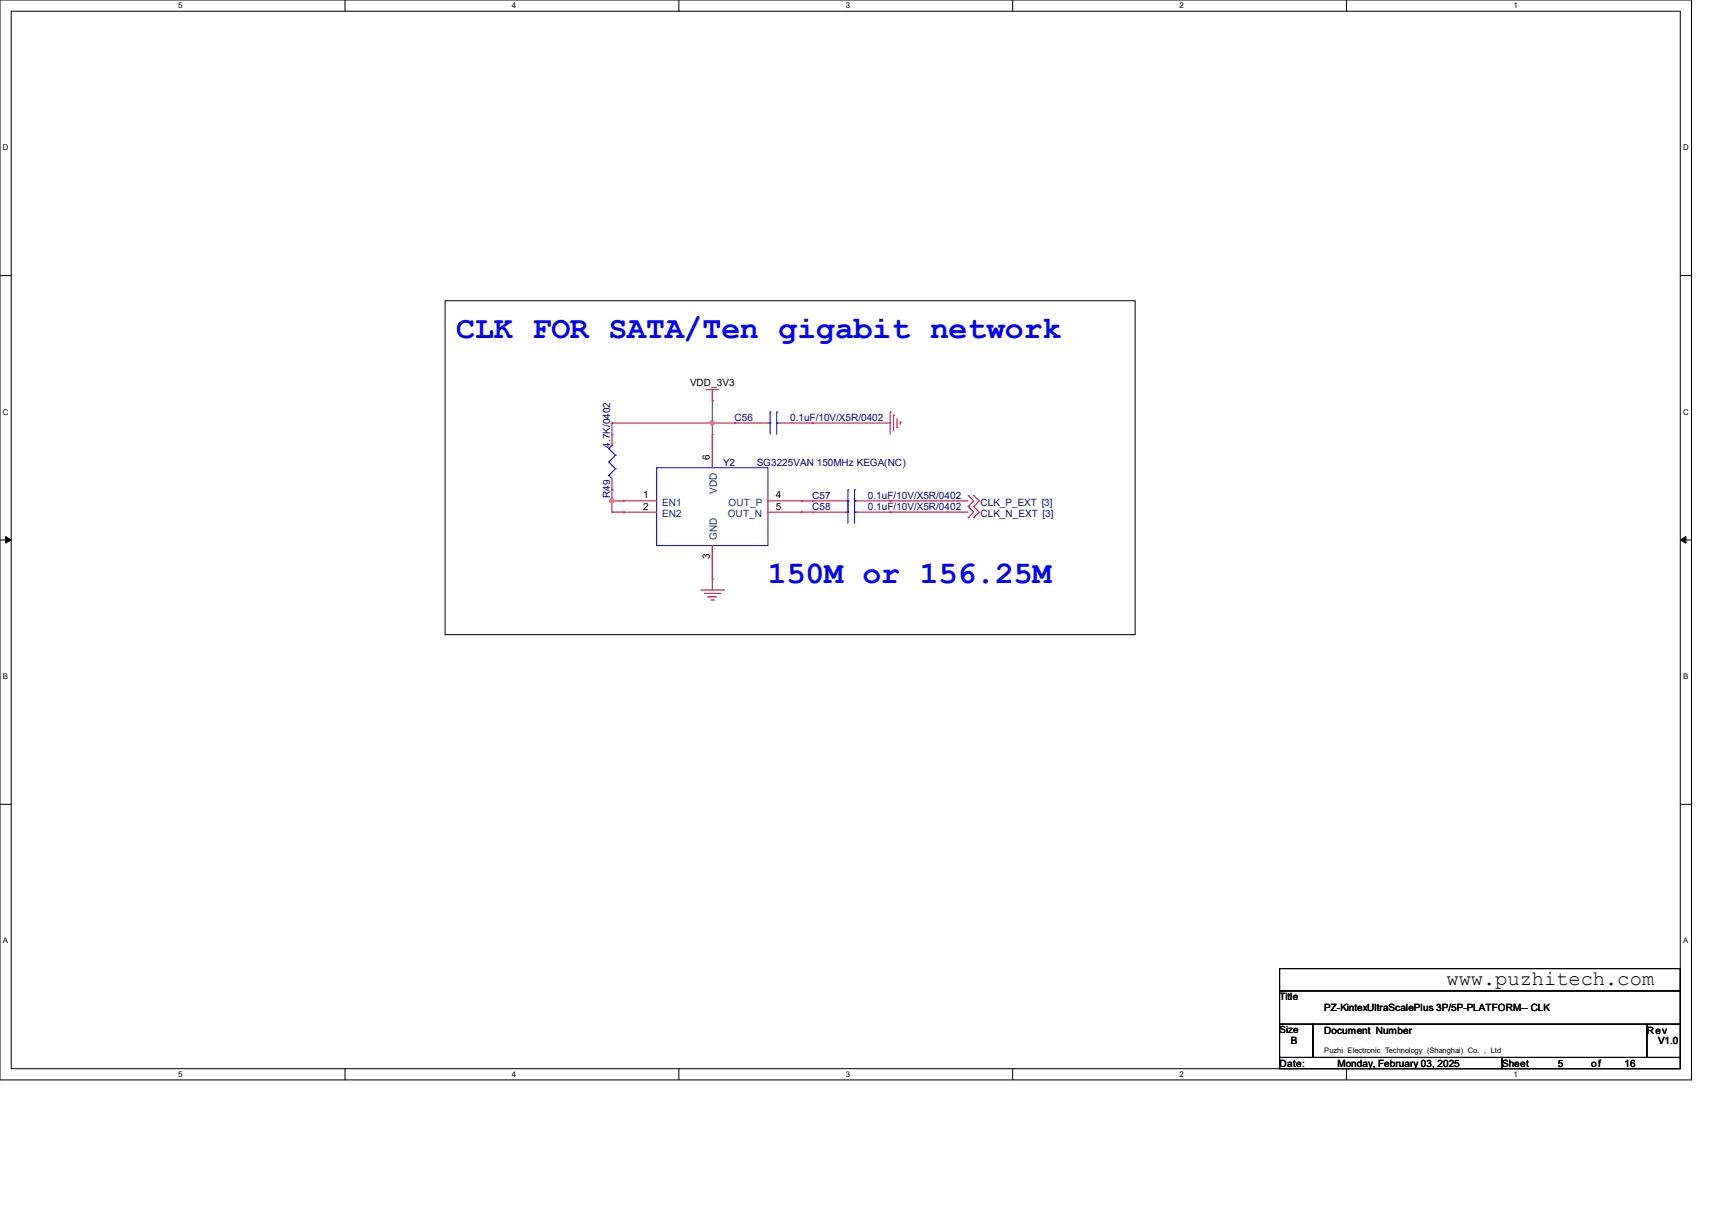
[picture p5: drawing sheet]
<svg xmlns="http://www.w3.org/2000/svg" width="297mm" height="210mm" viewBox="0 0 297 210" stroke-linecap="round" stroke-linejoin="round" font-family="sans-serif">
<path d="M0 0h293.5v187.3h-293.5zM1.9 1.9h289.6v183.4h-289.6z" fill="none" stroke="#000" stroke-width=".17"/>
<g fill="#fff">
<path d="M30.9 .2h.8v1.5h-.8z"/>
<path d="M30.9 185.5h.8v1.6h-.8z"/>
</g>
<path d="M59.9 0v1.9M59.9 185.3v2" fill="none" stroke="#000" stroke-width=".17"/>
<g fill="#fff">
<path d="M88.8 .2h.8v1.5h-.8z"/>
<path d="M88.8 185.5h.8v1.6h-.8z"/>
</g>
<path d="M117.8 0v1.9M117.8 185.3v2" fill="none" stroke="#000" stroke-width=".17"/>
<g fill="#fff">
<path d="M146.7 .2h.8v1.5h-.8z"/>
<path d="M146.7 185.5h.8v1.6h-.8z"/>
</g>
<path d="M175.7 0v1.9M175.7 185.3v2" fill="none" stroke="#000" stroke-width=".17"/>
<g fill="#fff">
<path d="M204.6 .2h.8v1.5h-.8z"/>
<path d="M204.6 185.5h.8v1.6h-.8z"/>
</g>
<path d="M233.6 0v1.9M233.6 185.3v2" fill="none" stroke="#000" stroke-width=".17"/>
<g fill="#fff">
<path d="M262.6 .2h.7v1.5h-.7z"/>
<path d="M262.6 185.5h.7v1.6h-.7z"/>
<path d="M.5 24.8h1v1.6h-1z"/>
<path d="M292 24.8h1v1.6h-1z"/>
<path d="M.5 70.7h1v1.5h-1z"/>
<path d="M292 70.7h1v1.5h-1z"/>
</g>
<path d="M0 47.8h1.9M291.5 47.8h2" fill="none" stroke="#000" stroke-width=".17"/>
<g fill="#fff">
<path d="M.5 116.5h.9v1.6h-.9z"/>
<path d="M292 116.5h.9v1.6h-.9z"/>
</g>
<path d="M0 93.6h1.9M291.5 93.6h2" fill="none" stroke="#000" stroke-width=".17"/>
<path d="M1 93l.9 .6-.9 .6zM291.5 93.6l1-.6v1.2z" fill="#000" stroke="#000" stroke-width=".17"/>
<g fill="#fff">
<path d="M.5 162.4h.9v1.5h-.9z"/>
<path d="M292 162.4h.9v1.5h-.9z"/>
</g>
<path d="M77.2 52.2h119.7v57.9h-119.7zM0 139.5h1.9M291.5 139.5h2M222 168h69.5v3.8h-69.5zM222 171.8h69.5v5.8h-69.5zM222 177.6h5.8v5.8h-5.8zM227.8 177.6h57.9v5.8h-57.9zM285.7 177.6h5.8v5.8h-5.8zM222 183.4h38.6v1.9h-38.6zM260.6 183.4h30.9v1.9h-30.9z" fill="none" stroke="#000" stroke-width=".17"/>
<g fill="none" stroke="#800040" stroke-width=".17">
<path d="M106.2 73.4h.1M106.2 73.4v1.9M106.2 73.4h21.2M123.6 73.4h.1M123.6 69.5h.1M123.6 69.5v5.8M140.9 73.4h.1M140.9 73.4h13.5M106.2 86.9h.1M106.2 88.8h.1M106.2 85h.1M106.2 86.9h1.9"/>
<path d="M106.2 88.8h1.9M106.2 85v3.8M139 86.9h.1M139 88.8h.1M139 86.9h1.9M139 88.8h1.9M154.4 86.9h.1M154.4 88.8h.1M154.4 86.9h13.6M154.4 88.8h13.6M123.6 100.4h.1M123.6 100.4v1.9"/>
</g>
<g fill="#f0f" stroke="#f0f" stroke-width=".17">
<circle cx="106.2" cy="86.9" r=".37"/>
<circle cx="123.5" cy="73.3" r=".36"/>
</g>
<g fill="none" stroke="#f00" stroke-width=".17">
<path d="M106.2 75.3h.1M106.2 75.3v1.9M122.6 67.6h1.9M123.6 69.5h.1M123.6 75.3h.1M123.6 67.6v1.9M123.6 75.3v5.8M124.5 67.6h.1M127.4 73.4h.1M127.4 73.4h5.8M135.1 73.4h5.8M140.9 73.4h.1"/>
<path d="M154.4 71.5h.1M154.4 71.5v3.8M155 72h.1M155 72v2.7M155.6 74.1h.1M155.6 72.6v1.5M156.2 73.2h.1M156.2 73.2v.4M106.2 85h.1M106.2 83v2M108.1 86.9h.1M108.1 88.8h.1"/>
<path d="M108.1 88.8h5.8M108.1 86.9h5.8M123.6 94.6v5.8M133.2 88.8h5.8M133.2 86.9h5.8M139 86.9h.1M139 88.8h.1M140.9 88.8h.1M140.9 86.9h.1M140.9 88.8h5.8M140.9 86.9h5.8M148.7 88.8h5.7"/>
<path d="M148.7 86.9h5.7M154.4 88.8h.1M154.4 86.9h.1M168 87.8h.1M168 89.8h.1M168 85.9h.1M168 87.8l.9 1-.9 1M168 85.9l.9 1-.9 .9M168.9 87.8h.1M168.9 89.8h.1M168.9 85.9h.1M168.9 87.8l1 1-1 1"/>
<path d="M168.9 85.9l1 1-1 .9M121.6 102.3h3.9M122.2 102.9h2.7M122.8 103.5h.1M122.8 103.5h1.5M123.4 104.1h.3M123.6 100.4h.1M123.7 104.1h.1M124.9 102.9h.1M125.5 102.3h.1"/>
</g>
<g fill="none" stroke="#00f" stroke-width=".17">
<path d="M105.6 77.8h.1M105.6 77.8l1.2 1.2M106.2 77.2h.1M106.2 77.2l-.6 .6M106.8 79h.1M106.8 79l-1.2 1.1M133.2 73.4h.4M133.6 71.5h.1M133.6 73.4h.1M133.6 71.5v3.8M134.7 71.5h.1M134.7 73.4h.1"/>
<path d="M134.7 71.5v3.8M134.7 73.4h.4M105.6 82.5h.1M105.6 80.1h.1M105.6 82.5l.6 .5M105.6 80.1l1.2 1.2M106.8 81.3h.1M106.8 81.3l-1.2 1.2M113.9 81.1h19.3v13.5h-19.3zM146.7 88.8h.4M146.7 86.9h.4M147.1 86.9h.1"/>
<path d="M147.1 88.8h.1M147.1 85h.1M147.1 85v5.8M148.3 86.9h.1M148.3 88.8h.1M148.3 85h.1M148.3 85v5.8M148.3 88.8h.4M148.3 86.9h.4"/>
</g>
<g font-size="5.5" fill="#00f">
<text x="79.2" y="58.6">CLK FOR SATA/Ten gigabit network</text>
<text x="133.2" y="101.1">150M or 156.25M</text>
</g>
<text font-size="3.6" x="251" y="170.8">www.puzhitech.com</text>
<g font-size="1.7">
<text x="119.7" y="66.9">VDD_3V3</text>
<text x="123.1" y="79.8" transform="rotate(-90 123.1 79.8)">6</text>
<text x="111.6" y="86.4">1</text>
<text x="111.6" y="88.4">2</text>
<text x="134.6" y="86.4">4</text>
<text x="134.6" y="88.4">5</text>
<text x="123.1" y="96.9" transform="rotate(-90 123.1 96.9)">3</text>
<text x="222" y="173.4">Title</text>
<text x="222" y="179.2">Size</text>
<text x="229.7" y="175.3">PZ-KintexUltraScalePlus 3P/5P-PLATFORM-- CLK</text>
<text x="229.7" y="179.2">Document Number</text>
<text x="285.7" y="179.2">Rev</text>
<text x="222" y="185">Date:</text>
<text x="223.9" y="181.1">B</text>
<text x="232.1" y="185">Monday, February 03, 2025</text>
<text x="260.6" y="185">Sheet</text>
<text x="270.2" y="185">5</text>
<text x="276.1" y="185">of</text>
<text x="281.8" y="185">16</text>
<text x="287.6" y="181.1">V1.0</text>
</g>
<g font-size="1.7" fill="#000080">
<text x="105.9" y="77.6" transform="rotate(-90 105.9 77.6)">4.7K/0402</text>
<text x="127.4" y="73.1">C56</text>
<text x="137.1" y="73.1">0.1uF/10V/X5R/0402</text>
<text x="125.5" y="80.8">Y2</text>
<text x="131.3" y="80.8">SG3225VAN 150MHz KEGA(NC)</text>
<text x="105.9" y="86.3" transform="rotate(-90 105.9 86.3)">R49</text>
<text x="140.9" y="88.5">C58</text>
<text x="140.9" y="86.6">C57</text>
<text x="150.6" y="88.5">0.1uF/10V/X5R/0402</text>
<text x="150.6" y="86.6">0.1uF/10V/X5R/0402</text>
<text x="170.1" y="89.7">CLK_N_EXT [3]</text>
<text x="170.1" y="87.7">CLK_P_EXT [3]</text>
</g>
<g font-size="1.7" fill="#004080">
<text x="114.9" y="87.7">EN1</text>
<text x="114.9" y="89.6">EN2</text>
<text x="124.4" y="85.7" transform="rotate(-90 124.4 85.7)">VDD</text>
<text x="126.3" y="89.6">OUT_N</text>
<text x="126.4" y="87.7">OUT_P</text>
<text x="124.4" y="93.6" transform="rotate(-90 124.4 93.6)">GND</text>
</g>
<g font-size="1.4">
<text x="30.9" y="1.4">5</text>
<text x="88.8" y="1.4">4</text>
<text x="146.7" y="1.4">3</text>
<text x="204.6" y="1.4">2</text>
<text x="262.6" y="1.4">1</text>
<text x=".5" y="26.1">D</text>
<text x="292" y="26.1">D</text>
<text x=".5" y="71.9">C</text>
<text x="292" y="71.9">C</text>
<text x=".5" y="117.8">B</text>
<text x="292" y="117.8">B</text>
<text x=".5" y="163.6">A</text>
<text x="292" y="163.6">A</text>
<text x="30.9" y="186.8">5</text>
<text x="88.8" y="186.8">4</text>
<text x="146.7" y="186.8">3</text>
<text x="204.6" y="186.8">2</text>
<text x="262.6" y="186.8">1</text>
</g>
<text font-size="1.3" x="229.7" y="182.7">Puzhi Electronic Technology (Shanghai) Co. , Ltd</text>
</svg>
